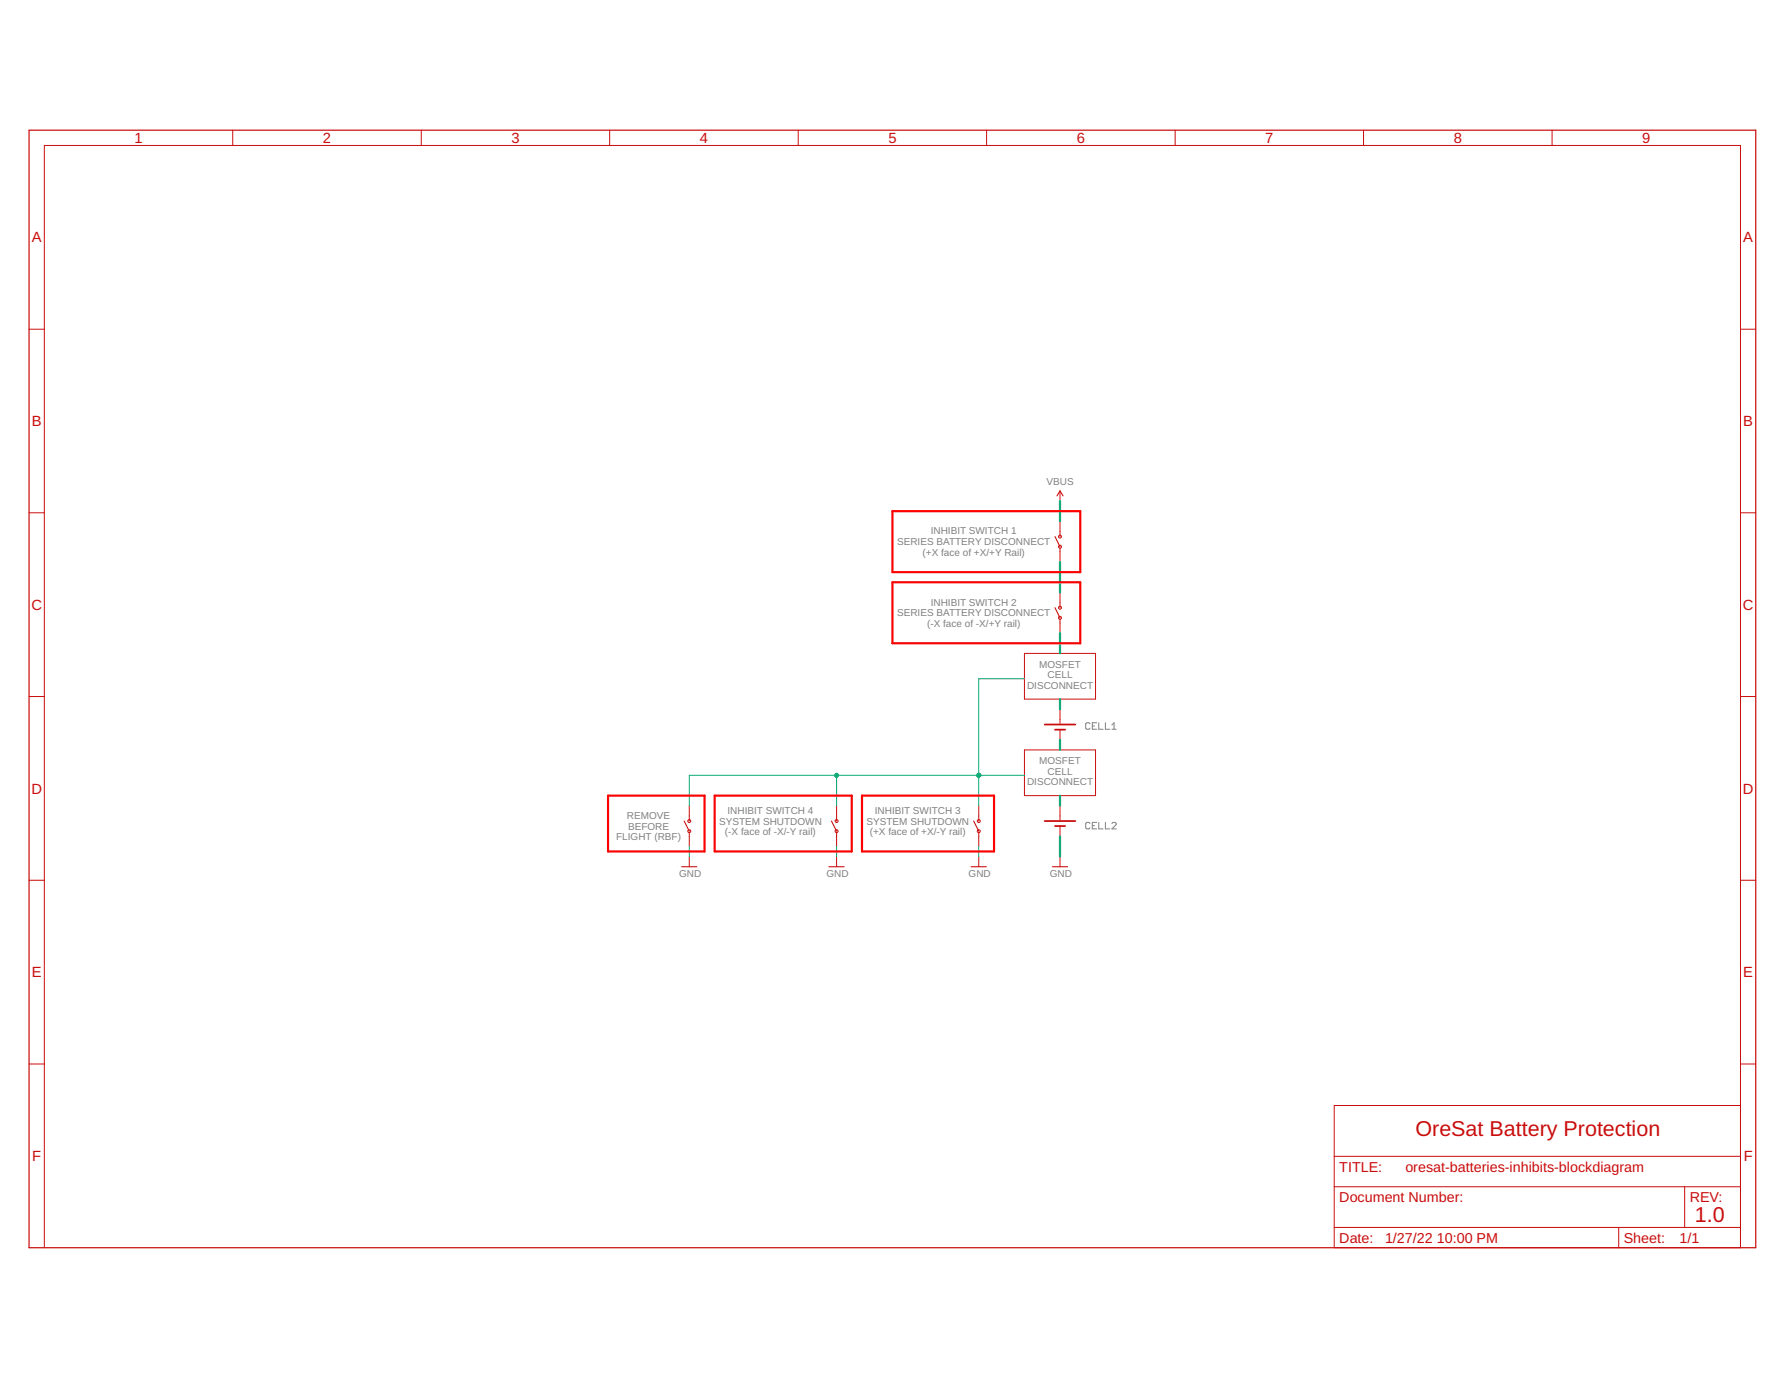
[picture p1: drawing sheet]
<svg xmlns="http://www.w3.org/2000/svg" width="279mm" height="216mm" viewBox="0 0 279 216" stroke-linecap="round" stroke-linejoin="round" font-family="sans-serif">
<g fill="none" stroke="#808080" stroke-width=".16">
<path d="M170.7 113.3l-.2-.1h-.3l-.2 .1v.7l.2 .2h.3l.2-.2M171.1 113.7h.3M171.7 113.2h-.6v1h.6M172.1 113.2v1h.7M173.1 113.2v1h.7M174.1 114.2h.7M174.1 113.5l.4-.3v1M170.7 128.9l-.2-.1h-.3l-.2 .1v.7l.2 .2h.3l.2-.2M171.1 129.3h.3M171.7 128.8h-.6v1h.6M172.1 128.8v1h.7M173.1 128.8v1h.7"/>
<path d="M174.1 128.9l.2-.1h.3l.2 .1v.2l-.7 .7h.7"/>
</g>
<g fill="none" stroke="#c90d0c" stroke-width=".16">
<path d="M36.4 20.4v2.4M66 20.4v2.4M95.5 20.4v2.4M125 20.4v2.4M154.5 20.4v2.4M184 20.4v2.4M213.6 20.4v2.4M243.1 20.4v2.4M4.6 51.5h2.3M272.6 51.5h2.4M166 76.9v1.5M4.6 80.3h2.3"/>
<path d="M166 81.6v2.4M166 85.8v2.2M166 92.8v2.3M166 96.9v2.2M272.6 80.3h2.4M4.6 109.1h2.3M160.4 117.4h11.2v7.2h-11.2zM160.4 102.3h11.2v7.2h-11.2zM166 111v2.3M166 114.2v1.6M272.6 109.1h2.4M4.6 137.8h2.3"/>
<path d="M107.9 126.2v2.3M107.9 130.4v2.1M107.9 134.1v1.6M131 126.2v2.3M131 130.4v2.1M131 134.1v1.6M153.3 126.2v2.3M153.3 130.4v2.1M153.3 134.1v1.6M166 126.2v2.2M166 129.3v1.6M166 134.1v1.6"/>
<path d="M272.6 137.8h2.4M4.6 166.6h2.3M272.6 173.1h-63.6v22.2h63.6v-172.5h-265.7v172.5M272.6 166.6h2.4M209 185.8h63.6M209 192.2h63.6M209 181h63.6M253.5 192.2v3.1M263.8 185.8v6.4"/>
<circle cx="166" cy="84" r=".23"/>
<circle cx="166" cy="85.6" r=".23"/>
<circle cx="166" cy="96.7" r=".23"/>
<circle cx="166" cy="95.1" r=".23"/>
<circle cx="107.9" cy="128.5" r=".23"/>
<circle cx="107.9" cy="130.1" r=".23"/>
<circle cx="131" cy="128.5" r=".23"/>
<circle cx="131" cy="130.1" r=".23"/>
<circle cx="153.3" cy="128.5" r=".23"/>
<circle cx="153.3" cy="130.1" r=".23"/>
</g>
<path d="M4.6 20.4h270.4v174.9h-270.4z" fill="none" stroke="#c90d0c" stroke-width=".19"/>
<path d="M163.6 113.4h4.8M165.2 114.2h1.6M163.6 128.5h4.8M165.2 129.3h1.6" fill="none" stroke="#c90d0c" stroke-width=".28"/>
<path d="M165.5 77.6l.5-.7 .5 .7M165.2 95.1l.8 1.6M165.2 84l.8 1.6M106.8 135.7h2.3M107.1 128.5l.8 1.6M129.8 135.7h2.4M130.2 128.5l.8 1.6M152.1 135.7h2.4M152.5 128.5l.8 1.6M164.8 135.7h2.4" fill="none" stroke="#c90d0c" stroke-width=".17"/>
<path d="M160.4 106.3h-7.1v19.9M107.9 132.5v1.6M131 121.4v4.8M131 132.5v1.6M153.3 132.5v1.6M160.4 121.4h-52.5v4.8" fill="none" stroke="#0dab76" stroke-width=".16"/>
<path d="M166 78.4v3.2M166 88v4.8M166 99.1v3.2M166 109.5v1.5M166 115.8v1.6M166 124.6v1.6M166 130.9v3.2" fill="none" stroke="#0dab76" stroke-width=".34"/>
<g fill="#0dab76" stroke="#0dab76" stroke-width=".16">
<circle cx="153.3" cy="121.4" r=".32"/>
<circle cx="131" cy="121.4" r=".32"/>
</g>
<path d="M139.8 91.2h29.4v9.5h-29.4zM139.8 80h29.4v9.6h-29.4zM95.2 124.6h15.1v8.7h-15.1zM111.9 124.6h21.5v8.7h-21.5zM135 124.6h20.7v8.7h-20.7z" fill="none" stroke="#f00" stroke-width=".34"/>
<g font-size="3.4" fill="#c90d0c">
<text x="221.7" y="177.9">OreSat Battery Protection</text>
<text x="265.4" y="191.4">1.0</text>
</g>
<g font-size="2.3" fill="#c90d0c">
<text x="21.1" y="22.4">1</text>
<text x="50.6" y="22.4">2</text>
<text x="80.1" y="22.4">3</text>
<text x="109.6" y="22.4">4</text>
<text x="139.1" y="22.4">5</text>
<text x="168.6" y="22.4">6</text>
<text x="198.2" y="22.4">7</text>
<text x="227.7" y="22.4">8</text>
<text x="257.2" y="22.4">9</text>
<text x="5" y="38">A</text>
<text x="273" y="38">A</text>
<text x="5" y="66.7">B</text>
<text x="273" y="66.7">B</text>
<text x="4.9" y="95.5">C</text>
<text x="273" y="95.5">C</text>
<text x="4.9" y="124.2">D</text>
<text x="273" y="124.2">D</text>
<text x="5" y="153">E</text>
<text x="273" y="153">E</text>
<text x="5" y="181.8">F</text>
<text x="273.1" y="181.8">F</text>
</g>
<g font-size="2.2" fill="#c90d0c">
<text x="209.8" y="183.4">TITLE:</text>
<text x="220.1" y="183.4">oresat-batteries-inhibits-blockdiagram</text>
<text x="209.8" y="188.2">Document Number:</text>
<text x="264.6" y="188.2">REV:</text>
<text x="209.8" y="194.6">Date:</text>
<text x="216.9" y="194.6">1/27/22</text>
<text x="225" y="194.6">10:00 PM</text>
<text x="254.3" y="194.6">Sheet:</text>
<text x="263" y="194.6">1/1</text>
</g>
<g font-size="1.6" fill="#808080">
<text x="163.9" y="75.9">VBUS</text>
<text x="145.8" y="83.7">INHIBIT SWITCH 1</text>
<text x="140.5" y="85.4">SERIES BATTERY DISCONNECT</text>
<text x="144.5" y="87">(+X face of +X/+Y Rail)</text>
<text x="145.8" y="94.8">INHIBIT SWITCH 2</text>
<text x="140.5" y="96.5">SERIES BATTERY DISCONNECT</text>
<text x="145.2" y="98.2">(-X face of -X/+Y rail)</text>
<text x="160.8" y="107.9">DISCONNECT</text>
<text x="162.8" y="104.5">MOSFET</text>
<text x="164.1" y="106.2">CELL</text>
<text x="162.8" y="119.6">MOSFET</text>
<text x="160.8" y="123">DISCONNECT</text>
<text x="164.1" y="121.3">CELL</text>
<text x="96.5" y="131.6">FLIGHT (RBF)</text>
<text x="98.2" y="128.2">REMOVE</text>
<text x="98.4" y="129.9">BEFORE</text>
<text x="112.6" y="129.1">SYSTEM SHUTDOWN</text>
<text x="113.5" y="130.8">(-X face of -X/-Y rail)</text>
<text x="113.9" y="127.4">INHIBIT SWITCH 4</text>
<text x="135.7" y="129.1">SYSTEM SHUTDOWN</text>
<text x="136.2" y="130.8">(+X face of +X/-Y rail)</text>
<text x="137" y="127.4">INHIBIT SWITCH 3</text>
<text x="106.4" y="137.3">GND</text>
<text x="129.4" y="137.3">GND</text>
<text x="151.7" y="137.3">GND</text>
<text x="164.4" y="137.3">GND</text>
</g>
</svg>
